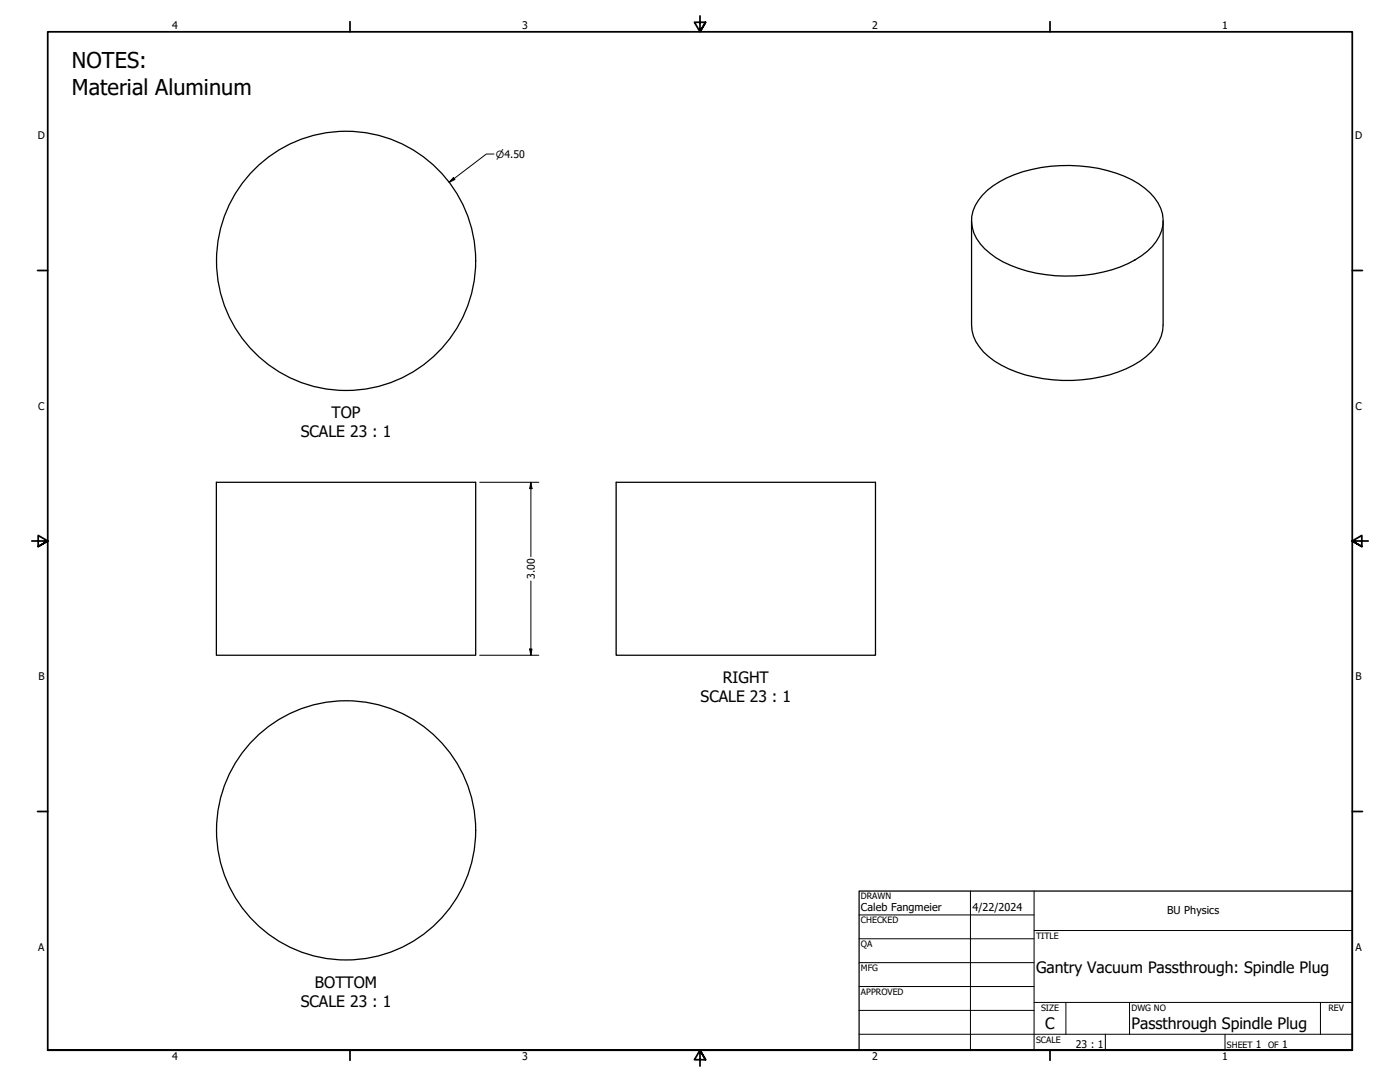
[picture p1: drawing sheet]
<svg xmlns="http://www.w3.org/2000/svg" width="559mm" height="432mm" viewBox="0 0 559 432" stroke-linecap="round" stroke-linejoin="round" font-family="sans-serif">
<!-- layer: Visible (ANSI) -->
<g fill="none" stroke="#000" stroke-width=".51">
<path d="M392.1 77.9a40.4 40.4 0 0 1 23.4-11 61.1 61.1 0 0 1 36.2 4.8 22.8 22.8 0 0 1 12.3 13.6 16.6 16.6 0 0 1-8.3 16.7 55.5 55.5 0 0 1-34.5 8 48.6 48.6 0 0 1-26-8.8 16.5 16.5 0 0 1-7.3-14.8 16.3 16.3 0 0 1 4.2-8.5zM387.8 88.1v41.6a16.5 16.5 0 0 0 6.9 12.7 51.3 51.3 0 0 0 33.3 9.4 50.1 50.1 0 0 0 29.4-9.4 16.5 16.5 0 0 0 6.8-12.7v-41.6M86.4 192.5h103.5v69h-103.5zM245.9 192.5h103.5v69h-103.5z"/>
<circle cx="138.1" cy="104.1" r="51.7"/>
<circle cx="138.1" cy="331.4" r="51.7"/>
</g>
<!-- layer: Border (ANSI) -->
<g fill="none" stroke="#000" stroke-width=".7">
<path d="M139.7 8.6v4.1M279.4 6.3v6.4l-2.2-3.8h4.4l-2.2 3.8 2.2-3.8M419.1 8.6v4.1M15 107.9h4M539.8 107.9h4M12.7 215.9h6.3l-3.8-2.2v4.4l3.8-2.2-3.8 2.2M546.1 215.9h-6.3l3.8-2.2v4.4l-3.8-2.2 3.8 2.2M15 323.8h4M539.8 323.8h4M19 419.1v-406.4h520.8v406.4h-520.8h520.8M139.7 419.1v4.1M419.1 419.1v4.1"/>
<path d="M281.6 422.9l-2.2-3.8 2.2 3.8h-4.4l2.2-3.8v6.3"/>
</g>
<!-- layer: Title (ANSI) -->
<g fill="none" stroke="#000" stroke-width=".4">
<path d="M387.3 355.6v63.5M412.7 355.6v63.5M342.9 365.1h69.8M342.9 374.6h69.8M412.7 371.3h127.1M342.9 384.2h69.8M342.9 393.7h69.8M342.9 412.7h196.9M342.9 403.2h69.8M412.7 400h127.1M425.4 400v12.7M441.2 412.7v6.4"/>
<path d="M450.8 400v12.7M488.9 412.7v6.4M527 400v12.7"/>
</g>
<path d="M342.9 355.6h196.9v63.5h-196.9z" fill="none" stroke="#000" stroke-width=".51"/>
<!-- layer: Dimension (ANSI) -->
<path d="M181 70.9l.6 .7-2.3 1.2zM197.2 61.5h-3.1l-14.8 11.3M191.5 192.5h23.6M211.9 192.5l.4 2.5h-.9zM211.9 192.5v29.6M211.9 231.8v29.7M211.4 259h.9l-.4 2.5zM191.5 261.5h23.6" fill="none" stroke="#000" stroke-width=".4"/>
<path d="M181 70.9l.6 .7-2.3 1.2zM211.9 192.5l.4 2.5h-.9zM211.4 259h.9l-.4 2.5z" fill="#000"/>
<g font-size="8.7">
<text x="28.7" y="27.3">NOTES:</text>
<text x="28.7" y="37.7">Material Aluminum</text>
</g>
<g font-size="6.3">
<text x="132.3" y="167">TOP</text>
<text x="120.1" y="174.6">SCALE 23 : 1</text>
<text x="288.5" y="272.7">RIGHT</text>
<text x="279.7" y="280.2">SCALE 23 : 1</text>
<text x="413.5" y="388.5">Gantry Vacuum Passthrough: Spindle Plug</text>
<text x="125.7" y="394.3">BOTTOM</text>
<text x="120.1" y="401.8">SCALE 23 : 1</text>
<text x="417.2" y="410.6">C</text>
<text x="451.6" y="410.7">Passthrough Spindle Plug</text>
</g>
<g font-size="4.3">
<text x="343.7" y="363.5">Caleb Fangmeier</text>
<text x="388.1" y="363.7">4/22/2024</text>
<text x="465.9" y="364.7">BU Physics</text>
</g>
<g font-size="4.2">
<text x="68.7" y="11.7">4</text>
<text x="208.4" y="11.7">3</text>
<text x="348.1" y="11.7">2</text>
<text x="487.8" y="11.7">1</text>
<text x="15.1" y="55.5">D</text>
<text x="540.9" y="55.5">D</text>
<text x="15.2" y="163.4">C</text>
<text x="541" y="163.4">C</text>
<text x="213.4" y="231.1" transform="rotate(-90 213.4 231.1)">3.00</text>
<text x="15.3" y="271.4">B</text>
<text x="541.1" y="271.4">B</text>
<text x="15.2" y="379.3">A</text>
<text x="541" y="379.3">A</text>
<text x="429.5" y="418.3">23 : 1</text>
<text x="501.3" y="418.3">1</text>
<text x="511.8" y="418.3">1</text>
<text x="68.7" y="423.2">4</text>
<text x="208.4" y="423.2">3</text>
<text x="348.1" y="423.2">2</text>
<text x="487.8" y="423.2">1</text>
</g>
<text font-size="3.9" x="197.9" y="62.9">⌀4.50</text>
<g font-size="3.5">
<text x="343.7" y="358.9">DRAWN</text>
<text x="343.7" y="368.5">CHECKED</text>
<text x="413.5" y="374.6">TITLE</text>
<text x="343.7" y="378">QA</text>
<text x="343.7" y="387.5">MFG</text>
<text x="343.7" y="397.1">APPROVED</text>
<text x="415.5" y="403.4">SIZE</text>
<text x="451.6" y="403.4">DWG NO</text>
<text x="530.3" y="403.4">REV</text>
<text x="413.5" y="416.1">SCALE</text>
<text x="489.7" y="418.3">SHEET</text>
<text x="506.2" y="418.3">OF</text>
</g>
</svg>
